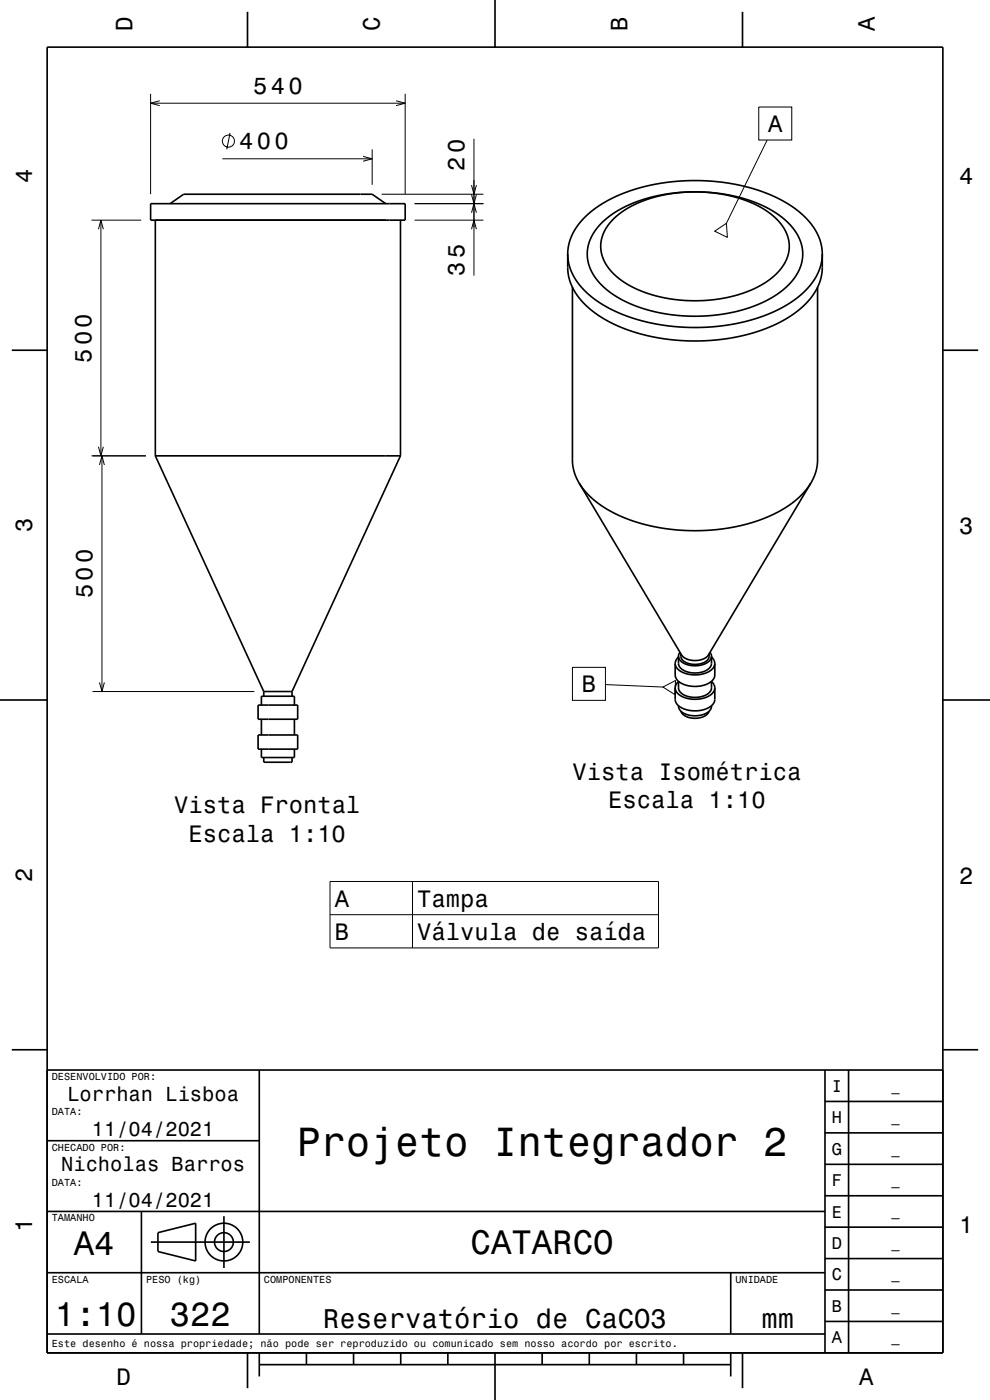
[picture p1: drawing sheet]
<svg xmlns="http://www.w3.org/2000/svg" width="210mm" height="297mm" viewBox="0 0 210 297" stroke-linecap="round" stroke-linejoin="round" font-family="sans-serif">
<g fill="none" stroke="#000" stroke-width=".21">
<path d="M31.9 19.9v21.3M85.9 19.9v21.3M31.9 21.9h54M33.9 21.4l-2 .5 2 .5M47.2 33.7h31.7M48.8 28.2l-.7 3.5M77 33.2l1.9 .5-1.9 .5M78.9 31.7v7.5M84 21.4l1.9 .5-1.9 .5M100 39.3l.5 1.9 .6-1.9M100.5 29.4v29.1M160.9 22.7h7.1v7h-7.1z"/>
<path d="M162.7 29.7l-8.6 17.7M19.4 46.7h10.5M20.9 48.6l.5-1.9 .5 1.9M21.4 46.7v50M80.9 41.2h21.6M87.9 46.7h14.6M87.9 43.2h14.6M100 48.6l.5-1.9 .6 1.9M100 41.3l.5 1.9 .6-1.9M100 45.1l.5-1.9 .6 1.9M151.6 49l2.5-1.6 .2 3zM19.4 96.7h11.5"/>
<path d="M20.9 94.8l.5 1.9 .5-1.9M21.1 98.6l.5-1.9 .5 1.9M21.6 96.7v50M19.6 146.7h34.4M21.1 144.8l.5 1.9 .5-1.9M121.4 141.6h7v7h-7zM128.4 145.2l12.2 .6M140.6 145.8l2.7-1.4-.1 3zM70 187h69.7v14.1h-69.7zM70 194h69.7M87.5 187v14.1"/>
<circle cx="48.5" cy="29.9" r="1.28"/>
</g>
<g fill="none" stroke="#000" stroke-width=".35">
<path d="M10 10h190v277h-190zM52.5 2.5v7.5M105 0v10M157.5 2.5v7.5M31.9 43.2h54v3.5h-54zM32.9 46.7v50M36.1 43.2l2.9-2h39.9l2.9 2M84.9 46.7v50M120.4 53.9l.2-1.6 .3-1.5 .6-1.4 1-1.5 2.4-2.6 3.3-2.4 4.1-1.9 4.8-1.5 4.8-.9 5.2-.3 5.5 .3 5 .8 4.8 1.5 4.1 2 3.3 2.3 1.4 1.3 1.2 1.5 .8 1.3 .7 1.6 .4 1.7 .1 1.3M120.4 53.9l.1 1.4 .4 1.6 .6 1.4 .8 1.4 1.2 1.4 1.4 1.4 3.1 2.2 3.6 1.8 4.7 1.6 5.5 1 5.2 .4 5.2-.3 5.7-.9 4.4-1.4 4-1.9 3.5-2.4 2.4-2.6 .9-1.3 .7-1.5 .5-1.7 .1-1.6M120.4 53.9l.1 4 .3 1.4 .6 1.6 .9 1.5 1.2 1.6 1.5 1.5 1.7 1.2 3.9 2.2 2.7 1.1 2.4 .8 5.6 1.1 5.7 .4 6.2-.3 5.3-1 5.2-1.8 4-2.2 1.7-1.2 1.6-1.5 1.2-1.4 1.1-1.8 .7-1.5 .3-1.4 .1-4.3M127.6 47.3l2.1-1.8 3-1.7 3.3-1.3 3.4-1 3.8-.6 4-.2 3.5 .1 3.9 .6 3.4 .8 3.2 1.2 2.8 1.4 2.6 1.9 1.9 2.1 1.2 2 .5 2.3-.1 2.3-.4 1.4-.7 1.4-.9 1.4-1.4 1.3-2.9 2.2-4 1.9-4.3 1.2-4.9 .8h-5.3l-4.9-.5-4.3-1.1-2.3-.9-2.1-1-3.1-2.1-1.3-1.2-1.1-1.5-.8-1.3-.6-1.5-.2-1.5v-1.5l.4-1.4 .5-1.4 .9-1.4z"/>
<path d="M130 46.6l2-1.7 2.3-1.3 3-1.3 3.1-.9 3.4-.5 3.2-.2 3.5 .2 3.2 .4 3 .7 2.9 1.1 2.6 1.4 2 1.5 1.5 1.6 1.2 1.9 .5 2-.1 1.9-.3 1.3-.5 1.1-.7 1.1-1.2 1.3-2.7 2-3.4 1.7-4 1.2-4.3 .6-4.5 .1-4.1-.5-4.2-1-3.4-1.5-3-1.9-2.1-2.3-.7-1.2-.5-1.3-.3-1.3 .1-1.3 .2-1.3 .6-1.2 .7-1.3zM2.5 74.3h7.5M121.4 61v36.9l.5 2.4 .9 2.2M173.4 61v36.9l-.4 2.3-1 2.3M200 74.3h7.5M32.9 96.7h52M32.9 96.7l23.1 50M84.9 96.7l-23 50M122.8 102.5l1.7 2.2 2.2 1.9 2.7 1.8 3 1.4 3.5 1.2 3.4 .8 4.2 .6 3.7 .2 4.5-.2 3.9-.6 3.6-.9 3.5-1.2 2.8-1.3 2.7-1.8 2.1-1.9 1.7-2.2M122.8 102.5l21.8 36.5a4 4 0 0 0 5.7 0l21.7-36.5M143.9 139.2a2.83 2.83 0 0 0 3 2 3.7 3.7 0 0 0 4-1.7v-.3M143.9 139.2v1.5a2.83 2.83 0 0 0 3 2 3.7 3.7 0 0 0 4-1.7v-1.8"/>
<path d="M143.9 139.4l-.5 .7-.2 .6M144.2 138.4l-.3 .8M144.4 138.7a2.23 2.23 0 0 0 2.6 2.2 3 3 0 0 0 3.4-1.6v-.6M150.6 138.4l.3 .8M150.9 139.4l.6 .7 .1 .6M0 148.5h10M54.7 149.6h8.4v3h-8.4zM54.7 155.9h8.4v3h-8.4zM55.4 149.6v-1.9h7v1.9M55.4 158.9v1.8h7v-1.8M55.4 152.6v3.3M56 146.7h5.9"/>
<path d="M56 146.7v1M61.9 146.7v1M62.4 152.6v3.3M143.2 140.7a3.1 3.1 0 0 0 3.1 2.4 5.1 5.1 0 0 0 5.2-1.7l.1-.7M143.2 140.7v2.5a3.1 3.1 0 0 0 3.1 2.3 5.1 5.1 0 0 0 5.2-1.6l.1-.6v-2.6M143.2 145.9l.2-.7 .5-.7v1.4a2.83 2.83 0 0 0 3 2 3.7 3.7 0 0 0 4-1.7v-1.7l.6 .7 .1 .7M143.2 145.9a3.1 3.1 0 0 0 3.1 2.4 5.1 5.1 0 0 0 5.2-1.7l.1-.7M143.2 145.9v2.5a3.1 3.1 0 0 0 3.1 2.3 5.1 5.1 0 0 0 5.2-1.6l.1-.6v-2.6M143.9 149.7a2.58 2.58 0 0 0 2.8 2.1 3.8 3.8 0 0 0 4.2-1.7v-.4M144.5 150.9a3.3 3.3 0 0 0 3.8 1.4l1.4-.5 .7-.9M200 148.5h10M56 160.7v1h5.9v-1"/>
<path d="M2.5 222.7h7.5M10 227h190M55 227v56M175 233.7h25M175 227v60M180 227v60M200 222.7h7.5M10 257h165M10 242h45M30 257v26M47.5 258v11M175 253.7h25"/>
<path d="M175 247h25M175 240.3h25M10 270h165M32 263.5h21M33.5 261.5l8-2v8l-8-2zM155 270v13M175 273.7h25M175 267h25M175 260.3h25M10 283h165M52.5 287v7.5M55 289.5h100"/>
<path d="M55 287v5M65 287v2.5M75 287v2.5M85 287v2.5M95 287v2.5M105 287v10M115 287v2.5M125 287v2.5M135 287v2.5M145 287v2.5M155 287v5M157.5 287v7.5"/>
<path d="M175 280.3h25"/>
<circle cx="47.5" cy="263.5" r="2"/>
<circle cx="47.5" cy="263.5" r="4"/>
</g>
<text font-size="8.6" x="63" y="245.1">Projeto Integrador 2</text>
<g font-size="7.2">
<text x="15.7" y="266.3">A4</text>
<text x="99.8" y="266.1">CATARCO</text>
<text x="11.7" y="281.3">1:10</text>
<text x="36" y="281.3">322</text>
</g>
<g font-size="5.8">
<text x="68.6" y="281.6">Reservatório de CaCO3</text>
<text x="161.5" y="281.6">mm</text>
</g>
<g font-size="5">
<text x="28.1" y="6.5" transform="rotate(-90 28.1 6.5)">D</text>
<text x="80.6" y="6.5" transform="rotate(-90 80.6 6.5)">C</text>
<text x="133.1" y="6.5" transform="rotate(-90 133.1 6.5)">B</text>
<text x="185.6" y="6.5" transform="rotate(-90 185.6 6.5)">A</text>
<text x="53.7" y="19.9">540</text>
<text x="162.9" y="28">A</text>
<text x="50.7" y="31.7">400</text>
<text x="6.8" y="38.7" transform="rotate(-90 6.8 38.7)">4</text>
<text x="98.5" y="36.2" transform="rotate(-90 98.5 36.2)">20</text>
<text x="203.5" y="39">4</text>
<text x="98.5" y="58.5" transform="rotate(-90 98.5 58.5)">35</text>
<text x="19.4" y="77" transform="rotate(-90 19.4 77)">500</text>
<text x="6.8" y="112.9" transform="rotate(-90 6.8 112.9)">3</text>
<text x="203.5" y="113.2">3</text>
<text x="19.6" y="127" transform="rotate(-90 19.6 127)">500</text>
<text x="123.4" y="146.8">B</text>
<text x="121.4" y="165.4">Vista Isométrica</text>
<text x="36.9" y="172.6">Vista Frontal</text>
<text x="129" y="171.5">Escala 1:10</text>
<text x="40" y="178.6">Escala 1:10</text>
<text x="6.8" y="187.1" transform="rotate(-90 6.8 187.1)">2</text>
<text x="203.5" y="187.4">2</text>
<text x="71" y="192.4">A</text>
<text x="88.5" y="192.4">Tampa</text>
<text x="71" y="199.4">B</text>
<text x="88.5" y="199.4">Válvula de saída</text>
<text x="6.8" y="261.3" transform="rotate(-90 6.8 261.3)">1</text>
<text x="203.5" y="261.6">1</text>
<text x="24.7" y="293.8">D</text>
<text x="182.2" y="293.8">A</text>
</g>
<g font-size="4.3">
<text x="14.3" y="233.5">Lorrhan Lisboa</text>
<text x="19.5" y="241">11/04/2021</text>
<text x="13" y="248.5">Nicholas Barros</text>
<text x="19.5" y="256">11/04/2021</text>
</g>
<g font-size="3.6">
<text x="176.4" y="231.6">I</text>
<text x="176.4" y="238.3">H</text>
<text x="176.4" y="245">G</text>
<text x="176.4" y="251.6">F</text>
<text x="176.4" y="258.3">E</text>
<text x="176.4" y="265">D</text>
<text x="176.4" y="271.6">C</text>
<text x="176.4" y="278.3">B</text>
<text x="176.4" y="285">A</text>
</g>
<g font-size="2.9">
<text x="189.1" y="231.4">_</text>
<text x="189.1" y="238">_</text>
<text x="189.1" y="244.7">_</text>
<text x="189.1" y="251.4">_</text>
<text x="189.1" y="258">_</text>
<text x="189.1" y="264.7">_</text>
<text x="189.1" y="271.4">_</text>
<text x="189.1" y="278">_</text>
<text x="189.1" y="284.7">_</text>
</g>
<g font-size="2.2">
<text x="11" y="229.1">DESENVOLVIDO POR:</text>
<text x="11" y="236.6">DATA:</text>
<text x="11" y="244.1">CHECADO POR:</text>
<text x="11" y="251.6">DATA:</text>
<text x="11" y="259.1">TAMANHO</text>
<text x="11" y="272.1">ESCALA</text>
<text x="31" y="272.1">PESO (kg)</text>
<text x="56" y="272.1">COMPONENTES</text>
<text x="156" y="272.1">UNIDADE</text>
<text x="11" y="285.8">Este desenho é nossa propriedade; não pode ser reproduzido ou comunicado sem nosso acordo por escrito.</text>
</g>
</svg>
